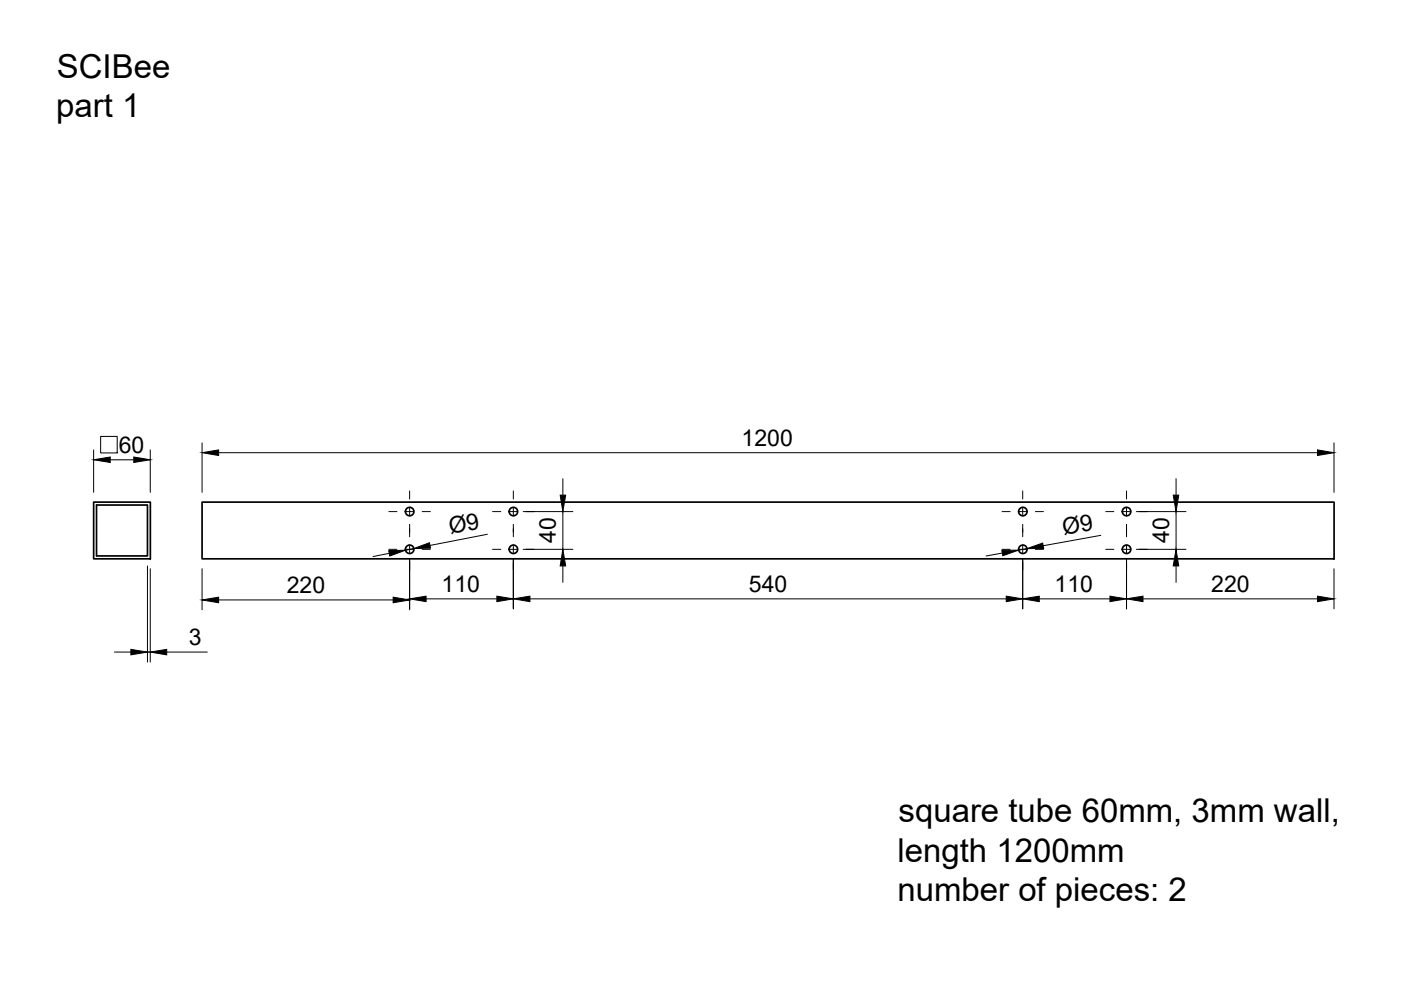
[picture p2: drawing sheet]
<svg xmlns="http://www.w3.org/2000/svg" width="297mm" height="210mm" viewBox="0 0 297 210" stroke-linecap="round" stroke-linejoin="round" font-family="sans-serif">
<!-- layer: Visible -->
<g fill="none" stroke="#000" stroke-width=".36">
<path d="M19.9 106.5h12v12h-12zM20.5 107.1h10.8v10.8h-10.8zM42.8 106.5h240.1v12h-240.1z"/>
<circle cx="86.9" cy="108.5" r=".9"/>
<circle cx="86.9" cy="116.5" r=".9"/>
<circle cx="108.8" cy="108.5" r=".9"/>
<circle cx="108.8" cy="116.5" r=".9"/>
<circle cx="216.9" cy="108.5" r=".9"/>
<circle cx="216.9" cy="116.5" r=".9"/>
<circle cx="238.9" cy="116.5" r=".9"/>
<circle cx="238.9" cy="108.5" r=".9"/>
</g>
<!-- layer: FD_Dimensions -->
<g fill="none" stroke="#000" stroke-width=".21">
<path d="M19.9 95.4v9M21.3 92.5h3.5v3.5h-3.5zM23.4 97.5h5M31.9 95.4v9M42.8 93.9v10.5M46.4 96h232.9M282.8 93.9v10.5M31.3 120v20.4M82.5 117.3l-3.4 .7M86.8 118.6v10.7M87.7 116.3l-1.7 .4M103.3 113.3l-12.1 2.3"/>
<path d="M108.8 118.6v10.5M110.9 116.5h10.6M110.9 108.5h10.6M119.3 101.5v3.5M119.3 108.5v8M119.3 120v3.5M212.5 117.3l-3.4 .6M216.8 118.6v10.5M217.7 116.3l-1.7 .3M233.4 113.5l-12.2 2.2M238.8 118.6v10.5M240.9 116.5h10.5"/>
<path d="M240.9 108.5h10.5M249.3 101.5v3.5M249.3 108.5v8M249.3 120v3.5M24.3 138.3h3.4M31.3 138.3h.6M31.9 120.6v19.8M35.3 138.3h8.6M42.8 120.6v8.7M46.4 127.2h37M90.3 127h15M112.4 127h100.9"/>
<path d="M220.3 127h15M242.3 127h37M282.8 120.6v8.5"/>
</g>
<g fill="#000" stroke="#000" stroke-width=".21">
<path d="M19.9 97.5l3.5-.6v1.2zM28.4 96.9l3.5 .6-3.5 .6zM42.8 96l3.6-.6v1.2zM279.3 95.4l3.5 .6-3.5 .6zM82.4 116.7h3.6l-3.4 1.2zM87.7 116.3l3.4-1.2 .2 1.1zM119.3 116.5l.6 3.5h-1.1zM118.8 105h1.1l-.6 3.5zM212.4 116.7l3.6-.1-3.4 1.2zM217.7 116.3l3.4-1.2 .2 1.2zM249.3 116.5l.6 3.5h-1.1zM248.8 105h1.1l-.6 3.5z"/>
<path d="M27.7 137.7l3.6 .6-3.6 .5zM31.9 138.3l3.4-.6v1.1zM42.8 127.2l3.6-.6v1.2zM83.4 126.6l3.4 .6-3.4 .6zM86.8 127l3.5-.6v1.2zM105.3 126.4l3.5 .6-3.5 .6zM108.8 127l3.6-.6v1.2zM213.3 126.4l3.5 .6-3.5 .6zM216.8 127l3.5-.6v1.2zM235.3 126.4l3.5 .6-3.5 .6zM238.8 127l3.5-.6v1.2zM279.3 126.4l3.5 .6-3.5 .6z"/>
</g>
<!-- layer: Smart Centers -->
<g fill="none" stroke="#000" stroke-width=".21">
<path d="M82.4 108.5h1.8M82.4 116.5h1.8M86 108.5h1.7M86 116.5h1.7M86.8 104.1v1.7M86.8 107.6v1.8M86.8 111.2v2.6M86.8 115.6v1.8M86.8 119.2v1.7M89.5 108.5h1.7M89.5 116.5h1.7M104.4 108.5h1.8"/>
<path d="M104.4 116.5h1.8M107.9 108.5h1.8M107.9 116.5h1.8M108.8 104.1v1.7M108.8 107.6v1.8M108.8 111.2v2.6M108.8 115.6v1.8M108.8 119.2v1.7M111.5 108.5h1.7M111.5 116.5h1.7M212.4 108.5h1.8M212.4 116.5h1.8"/>
<path d="M215.9 108.5h1.8M215.9 116.5h1.8M216.8 104.1v1.7M216.8 107.6v1.8M216.8 111.2v2.6M216.8 115.6v1.8M216.8 119.2v1.7M219.5 108.5h1.7M219.5 116.5h1.7M234.4 108.5h1.8M234.4 116.5h1.8M238 108.5h1.7"/>
<path d="M238 116.5h1.7M238.8 104.1v1.7M238.8 107.6v1.8M238.8 111.2v2.6M238.8 115.6v1.8M238.8 119.2v1.7M241.5 108.5h1.7M241.5 116.5h1.7"/>
</g>
<g font-size="7">
<text x="12.1" y="16.5">SCIBee</text>
<text x="11.9" y="24.8">part 1</text>
<text x="190.5" y="174.4">square tube 60mm, 3mm wall,</text>
<text x="190.3" y="182.7">length 1200mm</text>
<text x="190.3" y="191.1">number of pieces: 2</text>
</g>
<g font-size="4.9">
<text x="157.2" y="94.5">1200</text>
<text x="25.2" y="96">60</text>
<text x="95.5" y="113.2" transform="rotate(-11 95.5 113.2)">Ø9</text>
<text x="225.5" y="113.4" transform="rotate(-10 225.5 113.4)">Ø9</text>
<text x="117.9" y="115.1" transform="rotate(-90 117.9 115.1)">40</text>
<text x="247.9" y="115.1" transform="rotate(-90 247.9 115.1)">40</text>
<text x="60.8" y="125.7">220</text>
<text x="93.6" y="125.5">110</text>
<text x="158.8" y="125.5">540</text>
<text x="223.6" y="125.5">110</text>
<text x="256.8" y="125.5">220</text>
<text x="40" y="136.8">3</text>
</g>
</svg>
